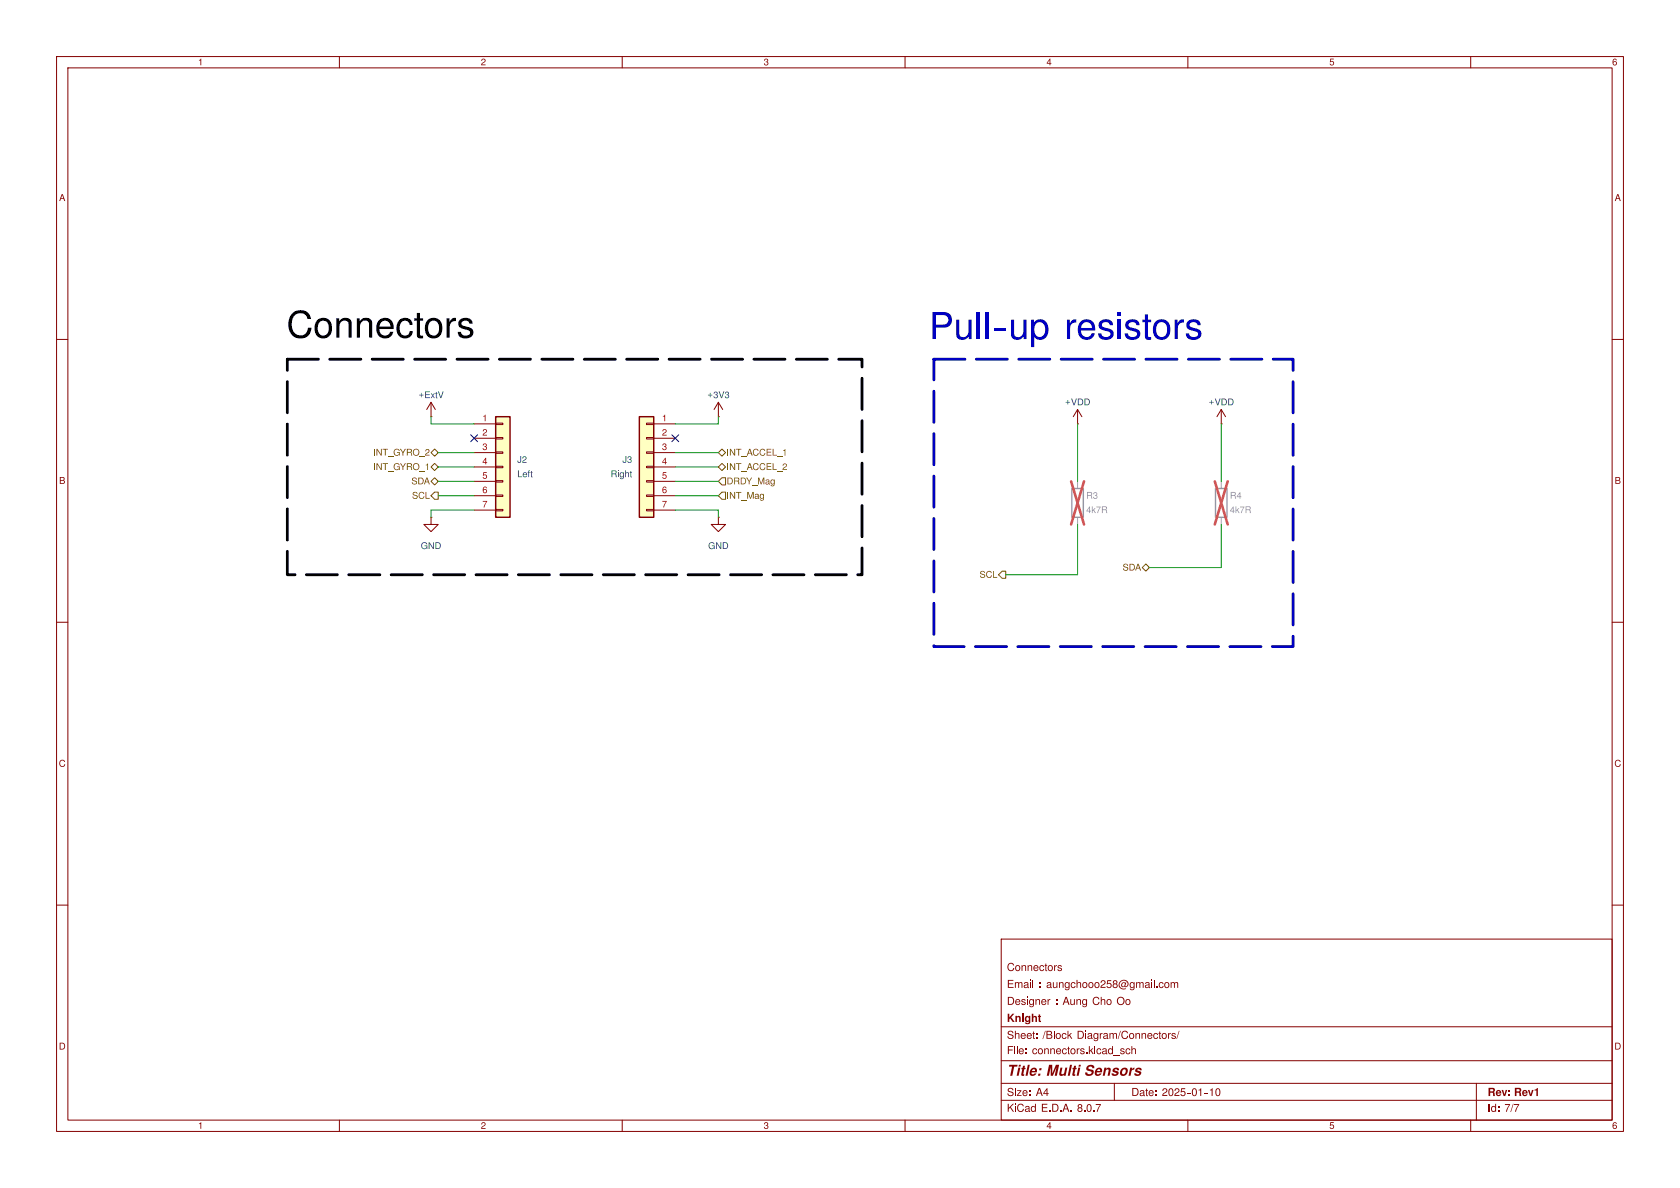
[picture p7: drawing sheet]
(kicad_sch
 (version 20231120)
 (generator "eeschema")
 (generator_version "8.0")
 (paper "A4")
 (title_block
  (title "Multi Sensors")
  (date "2025-01-10")
  (rev "Rev1")
  (company "Knight")
  (comment 1 "Designer : Aung Cho Oo")
  (comment 2 "Email : aungchooo258@gmail.com")
  (comment 3 "Connectors"))
 (lib_symbols
  (symbol "Common:+3V3"
   (power)
   (pin_numbers hide)
   (pin_names
    (offset 0) hide) (exclude_from_sim no) (in_bom yes) (on_board yes)
   (property "Reference" "#PWR" (at 0 -3.81 0) (effects (font (size 1.27 1.27)) (hide yes)))
   (property "Value" "+3V3" (at 0 3.556 0) (effects (font (size 1.27 1.27))))
   (property "Footprint" "" (at 0 0 0) (effects (font (size 1.27 1.27)) (hide yes)))
   (property "Datasheet" "" (at 0 0 0) (effects (font (size 1.27 1.27)) (hide yes)))
   (property "Description" "Positive 3.3V" (at 0 0 0) (effects (font (size 1.27 1.27)) (hide yes)))
   (symbol "+3V3_0_1"
    (polyline (pts (xy -0.762 1.27) (xy 0 2.54)) (stroke (width 0) (type default)) (fill (type none)))
    (polyline (pts (xy 0 0) (xy 0 2.54)) (stroke (width 0) (type default)) (fill (type none)))
    (polyline (pts (xy 0 2.54) (xy 0.762 1.27)) (stroke (width 0) (type default)) (fill (type none))))
   (symbol "+3V3_1_1"
    (pin power_in line (at 0 0 90) (length 0) (name "~" (effects (font (size 1.27 1.27)))) (number "1" (effects (font (size 1.27 1.27)))))))
  (symbol "Common:+ExtV"
   (power)
   (pin_numbers hide)
   (pin_names
    (offset 0) hide) (exclude_from_sim no) (in_bom yes) (on_board yes)
   (property "Reference" "#PWR" (at 0 -3.81 0) (effects (font (size 1.27 1.27)) (hide yes)))
   (property "Value" "+ExtV" (at 0 3.556 0) (effects (font (size 1.27 1.27))))
   (property "Footprint" "" (at 0 0 0) (effects (font (size 1.27 1.27)) (hide yes)))
   (property "Datasheet" "" (at 0 0 0) (effects (font (size 1.27 1.27)) (hide yes)))
   (property "Description" "External power source" (at 0 0 0) (effects (font (size 1.27 1.27)) (hide yes)))
   (symbol "+ExtV_0_1"
    (polyline (pts (xy -0.762 1.27) (xy 0 2.54)) (stroke (width 0) (type default)) (fill (type none)))
    (polyline (pts (xy 0 0) (xy 0 2.54)) (stroke (width 0) (type default)) (fill (type none)))
    (polyline (pts (xy 0 2.54) (xy 0.762 1.27)) (stroke (width 0) (type default)) (fill (type none))))
   (symbol "+ExtV_1_1"
    (pin power_in line (at 0 0 90) (length 0) (name "~" (effects (font (size 1.27 1.27)))) (number "1" (effects (font (size 1.27 1.27)))))))
  (symbol "Common:+VDD"
   (power)
   (pin_numbers hide)
   (pin_names
    (offset 0) hide) (exclude_from_sim no) (in_bom yes) (on_board yes)
   (property "Reference" "#PWR" (at 0 -3.81 0) (effects (font (size 1.27 1.27)) (hide yes)))
   (property "Value" "+VDD" (at 0 3.556 0) (effects (font (size 1.27 1.27))))
   (property "Footprint" "" (at 0 0 0) (effects (font (size 1.27 1.27)) (hide yes)))
   (property "Datasheet" "" (at 0 0 0) (effects (font (size 1.27 1.27)) (hide yes)))
   (property "Description" "Power symbol creates a global label with name \"VDD\"" (at 0 0 0) (effects (font (size 1.27 1.27)) (hide yes)))
   (symbol "+VDD_0_1"
    (polyline (pts (xy -0.762 1.27) (xy 0 2.54)) (stroke (width 0) (type default)) (fill (type none)))
    (polyline (pts (xy 0 0) (xy 0 2.54)) (stroke (width 0) (type default)) (fill (type none)))
    (polyline (pts (xy 0 2.54) (xy 0.762 1.27)) (stroke (width 0) (type default)) (fill (type none))))
   (symbol "+VDD_1_1"
    (pin power_in line (at 0 0 90) (length 0) (name "~" (effects (font (size 1.27 1.27)))) (number "1" (effects (font (size 1.27 1.27)))))))
  (symbol "Connector_Generic:Conn_01x07"
   (pin_names
    (offset 1.016) hide) (exclude_from_sim no) (in_bom yes) (on_board yes)
   (property "Reference" "J" (at 0 10.16 0) (effects (font (size 1.27 1.27))))
   (property "Value" "Conn_01x07" (at 0 -10.16 0) (effects (font (size 1.27 1.27))))
   (property "Footprint" "" (at 0 0 0) (effects (font (size 1.27 1.27)) (hide yes)))
   (property "Datasheet" "~" (at 0 0 0) (effects (font (size 1.27 1.27)) (hide yes)))
   (property "Description" "Generic connector, single row, 01x07, script generated (kicad-library-utils/schlib/autogen/connector/)" (at 0 0 0) (effects (font (size 1.27 1.27)) (hide yes)))
   (symbol "Conn_01x07_1_1"
    (rectangle (start -1.27 -7.493) (end 0 -7.747) (stroke (width 0.1524) (type default)) (fill (type none)))
    (rectangle (start -1.27 -4.953) (end 0 -5.207) (stroke (width 0.1524) (type default)) (fill (type none)))
    (rectangle (start -1.27 -2.413) (end 0 -2.667) (stroke (width 0.1524) (type default)) (fill (type none)))
    (rectangle (start -1.27 0.127) (end 0 -0.127) (stroke (width 0.1524) (type default)) (fill (type none)))
    (rectangle (start -1.27 2.667) (end 0 2.413) (stroke (width 0.1524) (type default)) (fill (type none)))
    (rectangle (start -1.27 5.207) (end 0 4.953) (stroke (width 0.1524) (type default)) (fill (type none)))
    (rectangle (start -1.27 7.747) (end 0 7.493) (stroke (width 0.1524) (type default)) (fill (type none)))
    (rectangle (start -1.27 8.89) (end 1.27 -8.89) (stroke (width 0.254) (type default)) (fill (type background)))
    (pin passive line (at -5.08 7.62 0) (length 3.81) (name "Pin_1" (effects (font (size 1.27 1.27)))) (number "1" (effects (font (size 1.27 1.27)))))
    (pin passive line (at -5.08 5.08 0) (length 3.81) (name "Pin_2" (effects (font (size 1.27 1.27)))) (number "2" (effects (font (size 1.27 1.27)))))
    (pin passive line (at -5.08 2.54 0) (length 3.81) (name "Pin_3" (effects (font (size 1.27 1.27)))) (number "3" (effects (font (size 1.27 1.27)))))
    (pin passive line (at -5.08 0 0) (length 3.81) (name "Pin_4" (effects (font (size 1.27 1.27)))) (number "4" (effects (font (size 1.27 1.27)))))
    (pin passive line (at -5.08 -2.54 0) (length 3.81) (name "Pin_5" (effects (font (size 1.27 1.27)))) (number "5" (effects (font (size 1.27 1.27)))))
    (pin passive line (at -5.08 -5.08 0) (length 3.81) (name "Pin_6" (effects (font (size 1.27 1.27)))) (number "6" (effects (font (size 1.27 1.27)))))
    (pin passive line (at -5.08 -7.62 0) (length 3.81) (name "Pin_7" (effects (font (size 1.27 1.27)))) (number "7" (effects (font (size 1.27 1.27)))))))
  (symbol "Device:R"
   (pin_numbers hide)
   (pin_names
    (offset 0)) (exclude_from_sim no) (in_bom yes) (on_board yes)
   (property "Reference" "R" (at 2.032 0 90) (effects (font (size 1.27 1.27))))
   (property "Value" "R" (at 0 0 90) (effects (font (size 1.27 1.27))))
   (property "Footprint" "" (at -1.778 0 90) (effects (font (size 1.27 1.27)) (hide yes)))
   (property "Datasheet" "~" (at 0 0 0) (effects (font (size 1.27 1.27)) (hide yes)))
   (property "Description" "Resistor" (at 0 0 0) (effects (font (size 1.27 1.27)) (hide yes)))
   (symbol "R_0_1"
    (rectangle (start -1.016 -2.54) (end 1.016 2.54) (stroke (width 0.254) (type default)) (fill (type none))))
   (symbol "R_1_1"
    (pin passive line (at 0 3.81 270) (length 1.27) (name "~" (effects (font (size 1.27 1.27)))) (number "1" (effects (font (size 1.27 1.27)))))
    (pin passive line (at 0 -3.81 90) (length 1.27) (name "~" (effects (font (size 1.27 1.27)))) (number "2" (effects (font (size 1.27 1.27)))))))
  (symbol "power:GND"
   (power)
   (pin_numbers hide)
   (pin_names
    (offset 0) hide) (exclude_from_sim no) (in_bom yes) (on_board yes)
   (property "Reference" "#PWR" (at 0 -6.35 0) (effects (font (size 1.27 1.27)) (hide yes)))
   (property "Value" "GND" (at 0 -3.81 0) (effects (font (size 1.27 1.27))))
   (property "Footprint" "" (at 0 0 0) (effects (font (size 1.27 1.27)) (hide yes)))
   (property "Datasheet" "" (at 0 0 0) (effects (font (size 1.27 1.27)) (hide yes)))
   (property "Description" "Power symbol creates a global label with name \"GND\" , ground" (at 0 0 0) (effects (font (size 1.27 1.27)) (hide yes)))
   (symbol "GND_0_1"
    (polyline (pts (xy 0 0) (xy 0 -1.27) (xy 1.27 -1.27) (xy 0 -2.54) (xy -1.27 -1.27) (xy 0 -1.27)) (stroke (width 0) (type default)) (fill (type none))))
   (symbol "GND_1_1"
    (pin power_in line (at 0 0 270) (length 0) (name "~" (effects (font (size 1.27 1.27)))) (number "1" (effects (font (size 1.27 1.27))))))))
 (no_connect
  (at 119.38 77.47))
 (no_connect
  (at 83.82 77.47))
 (wire
  (pts (xy 119.38 90.17) (xy 127 90.17))
  (stroke (width 0) (type default)))
 (wire
  (pts (xy 127 74.93) (xy 119.38 74.93))
  (stroke (width 0) (type default)))
 (wire
  (pts (xy 203.2 100.33) (xy 215.9 100.33))
  (stroke (width 0) (type default)))
 (wire
  (pts (xy 215.9 100.33) (xy 215.9 92.71))
  (stroke (width 0) (type default)))
 (wire
  (pts (xy 77.47 85.09) (xy 83.82 85.09))
  (stroke (width 0) (type default)))
 (wire
  (pts (xy 190.5 74.93) (xy 190.5 85.09))
  (stroke (width 0) (type default)))
 (wire
  (pts (xy 76.2 91.44) (xy 76.2 90.17))
  (stroke (width 0) (type default)))
 (wire
  (pts (xy 119.38 85.09) (xy 127 85.09))
  (stroke (width 0) (type default)))
 (wire
  (pts (xy 119.38 82.55) (xy 127 82.55))
  (stroke (width 0) (type default)))
 (wire
  (pts (xy 76.2 74.93) (xy 83.82 74.93))
  (stroke (width 0) (type default)))
 (wire
  (pts (xy 77.47 82.55) (xy 83.82 82.55))
  (stroke (width 0) (type default)))
 (wire
  (pts (xy 215.9 74.93) (xy 215.9 85.09))
  (stroke (width 0) (type default)))
 (wire
  (pts (xy 127 73.66) (xy 127 74.93))
  (stroke (width 0) (type default)))
 (wire
  (pts (xy 127 90.17) (xy 127 91.44))
  (stroke (width 0) (type default)))
 (wire
  (pts (xy 190.5 101.6) (xy 190.5 92.71))
  (stroke (width 0) (type default)))
 (wire
  (pts (xy 76.2 73.66) (xy 76.2 74.93))
  (stroke (width 0) (type default)))
 (wire
  (pts (xy 119.38 80.01) (xy 127 80.01))
  (stroke (width 0) (type default)))
 (wire
  (pts (xy 76.2 90.17) (xy 83.82 90.17))
  (stroke (width 0) (type default)))
 (wire
  (pts (xy 177.8 101.6) (xy 190.5 101.6))
  (stroke (width 0) (type default)))
 (wire
  (pts (xy 77.47 80.01) (xy 83.82 80.01))
  (stroke (width 0) (type default)))
 (wire
  (pts (xy 119.38 87.63) (xy 127 87.63))
  (stroke (width 0) (type default)))
 (wire
  (pts (xy 77.47 87.63) (xy 83.82 87.63))
  (stroke (width 0) (type default)))
 (rectangle
  (start 165.1 63.5)
  (end 228.6 114.3)
  (stroke (width 0.5) (type dash) (color 0 0 194 1))
  (fill (type none)))
 (rectangle
  (start 50.8 63.5)
  (end 152.4 101.6)
  (stroke (width 0.5) (type dash))
  (fill (type none)))
 (text "Connectors"
  (exclude_from_sim no)
  (at 67.31 58.928 0)
  (effects (font
    (face "Nachlieli CLM") (size 5.08 5.08))))
 (text "Pull-up resistors"
  (exclude_from_sim no)
  (at 188.468 59.182 0)
  (effects (font
    (face "Nachlieli CLM") (size 5.08 5.08) (color 0 0 194 1))))
 (hierarchical_label "INT_GYRO_1"
  (shape bidirectional)
  (at 77.47 82.55 180)
  (fields_autoplaced yes)
  (effects (font (size 1.27 1.27)) (justify right)))
 (hierarchical_label "SDA"
  (shape bidirectional)
  (at 77.47 85.09 180)
  (fields_autoplaced yes)
  (effects (font (size 1.27 1.27)) (justify right)))
 (hierarchical_label "SCL"
  (shape output)
  (at 177.8 101.6 180)
  (fields_autoplaced yes)
  (effects (font (size 1.27 1.27)) (justify right)))
 (hierarchical_label "SCL"
  (shape output)
  (at 77.47 87.63 180)
  (fields_autoplaced yes)
  (effects (font (size 1.27 1.27)) (justify right)))
 (hierarchical_label "SDA"
  (shape bidirectional)
  (at 203.2 100.33 180)
  (fields_autoplaced yes)
  (effects (font (size 1.27 1.27)) (justify right)))
 (hierarchical_label "INT_ACCEL_2"
  (shape bidirectional)
  (at 127 82.55 0)
  (fields_autoplaced yes)
  (effects (font (size 1.27 1.27)) (justify left)))
 (hierarchical_label "DRDY_Mag"
  (shape input)
  (at 127 85.09 0)
  (fields_autoplaced yes)
  (effects (font (size 1.27 1.27)) (justify left)))
 (hierarchical_label "INT_GYRO_2"
  (shape bidirectional)
  (at 77.47 80.01 180)
  (fields_autoplaced yes)
  (effects (font (size 1.27 1.27)) (justify right)))
 (hierarchical_label "INT_Mag"
  (shape input)
  (at 127 87.63 0)
  (fields_autoplaced yes)
  (effects (font (size 1.27 1.27)) (justify left)))
 (hierarchical_label "INT_ACCEL_1"
  (shape bidirectional)
  (at 127 80.01 0)
  (fields_autoplaced yes)
  (effects (font (size 1.27 1.27)) (justify left)))
 (symbol
  (lib_id "Common:+VDD")
  (at 190.5 74.93 0)
  (unit 1)
  (exclude_from_sim no)
  (in_bom yes)
  (on_board yes)
  (dnp no)
  (property "Reference" "#PWR041" (at 190.5 78.74 0) (effects (font (size 1.27 1.27)) (hide yes)))
  (property "Value" "+VDD" (at 190.5 71.12 0) (effects (font (size 1.27 1.27))))
  (property "Footprint" "" (at 190.5 74.93 0) (effects (font (size 1.27 1.27)) (hide yes)))
  (property "Datasheet" "" (at 190.5 74.93 0) (effects (font (size 1.27 1.27)) (hide yes)))
  (property "Description" "Power symbol creates a global label with name \"VDD\"" (at 190.5 74.93 0) (effects (font (size 1.27 1.27)) (hide yes)))
  (pin "1"))
 (symbol
  (lib_id "Device:R")
  (at 215.9 88.9 0)
  (unit 1)
  (exclude_from_sim no)
  (in_bom yes)
  (on_board yes)
  (dnp yes)
  (property "Reference" "R4" (at 217.424 87.63 0) (effects (font (size 1.27 1.27)) (justify left)))
  (property "Value" "4k7R" (at 217.424 90.17 0) (effects (font (size 1.27 1.27)) (justify left)))
  (property "Footprint" "common:R_0402_1005Metric" (at 214.122 88.9 90) (effects (font (size 1.27 1.27)) (hide yes)))
  (property "Datasheet" "~" (at 215.9 88.9 0) (effects (font (size 1.27 1.27)) (hide yes)))
  (property "Description" "Resistor" (at 215.9 88.9 0) (effects (font (size 1.27 1.27)) (hide yes)))
  (pin "1")
  (pin "2"))
 (symbol
  (lib_id "Common:+ExtV")
  (at 76.2 73.66 0)
  (unit 1)
  (exclude_from_sim no)
  (in_bom yes)
  (on_board yes)
  (dnp no)
  (property "Reference" "#PWR037" (at 76.2 77.47 0) (effects (font (size 1.27 1.27)) (hide yes)))
  (property "Value" "+ExtV" (at 76.2 69.85 0) (effects (font (size 1.27 1.27))))
  (property "Footprint" "" (at 76.2 73.66 0) (effects (font (size 1.27 1.27)) (hide yes)))
  (property "Datasheet" "" (at 76.2 73.66 0) (effects (font (size 1.27 1.27)) (hide yes)))
  (property "Description" "External power source" (at 76.2 73.66 0) (effects (font (size 1.27 1.27)) (hide yes)))
  (pin "1"))
 (symbol
  (lib_id "Common:+3V3")
  (at 127 73.66 0)
  (unit 1)
  (exclude_from_sim no)
  (in_bom yes)
  (on_board yes)
  (dnp no)
  (property "Reference" "#PWR039" (at 127 77.47 0) (effects (font (size 1.27 1.27)) (hide yes)))
  (property "Value" "+3V3" (at 127 69.85 0) (effects (font (size 1.27 1.27))))
  (property "Footprint" "" (at 127 73.66 0) (effects (font (size 1.27 1.27)) (hide yes)))
  (property "Datasheet" "" (at 127 73.66 0) (effects (font (size 1.27 1.27)) (hide yes)))
  (property "Description" "Positive 3.3V" (at 127 73.66 0) (effects (font (size 1.27 1.27)) (hide yes)))
  (pin "1"))
 (symbol
  (lib_id "Common:+VDD")
  (at 215.9 74.93 0)
  (unit 1)
  (exclude_from_sim no)
  (in_bom yes)
  (on_board yes)
  (dnp no)
  (property "Reference" "#PWR042" (at 215.9 78.74 0) (effects (font (size 1.27 1.27)) (hide yes)))
  (property "Value" "+VDD" (at 215.9 71.12 0) (effects (font (size 1.27 1.27))))
  (property "Footprint" "" (at 215.9 74.93 0) (effects (font (size 1.27 1.27)) (hide yes)))
  (property "Datasheet" "" (at 215.9 74.93 0) (effects (font (size 1.27 1.27)) (hide yes)))
  (property "Description" "Power symbol creates a global label with name \"VDD\"" (at 215.9 74.93 0) (effects (font (size 1.27 1.27)) (hide yes)))
  (pin "1"))
 (symbol
  (lib_id "Connector_Generic:Conn_01x07")
  (at 114.3 82.55 0)
  (mirror y)
  (unit 1)
  (exclude_from_sim no)
  (in_bom yes)
  (on_board yes)
  (dnp no)
  (property "Reference" "J3" (at 111.76 81.28 0) (effects (font (size 1.27 1.27)) (justify left)))
  (property "Value" "Right" (at 111.76 83.82 0) (effects (font (size 1.27 1.27)) (justify left)))
  (property "Footprint" "Connector_PinHeader_2.54mm:PinHeader_1x07_P2.54mm_Vertical" (at 114.3 82.55 0) (effects (font (size 1.27 1.27)) (hide yes)))
  (property "Datasheet" "~" (at 114.3 82.55 0) (effects (font (size 1.27 1.27)) (hide yes)))
  (property "Description" "Generic connector, single row, 01x07, script generated (kicad-library-utils/schlib/autogen/connector/)" (at 114.3 82.55 0) (effects (font (size 1.27 1.27)) (hide yes)))
  (pin "5")
  (pin "3")
  (pin "6")
  (pin "7")
  (pin "1")
  (pin "4")
  (pin "2"))
 (symbol
  (lib_id "Connector_Generic:Conn_01x07")
  (at 88.9 82.55 0)
  (unit 1)
  (exclude_from_sim no)
  (in_bom yes)
  (on_board yes)
  (dnp no)
  (fields_autoplaced yes)
  (property "Reference" "J2" (at 91.44 81.28 0) (effects (font (size 1.27 1.27)) (justify left)))
  (property "Value" "Left" (at 91.44 83.82 0) (effects (font (size 1.27 1.27)) (justify left)))
  (property "Footprint" "Connector_PinHeader_2.54mm:PinHeader_1x07_P2.54mm_Vertical" (at 88.9 82.55 0) (effects (font (size 1.27 1.27)) (hide yes)))
  (property "Datasheet" "~" (at 88.9 82.55 0) (effects (font (size 1.27 1.27)) (hide yes)))
  (property "Description" "Generic connector, single row, 01x07, script generated (kicad-library-utils/schlib/autogen/connector/)" (at 88.9 82.55 0) (effects (font (size 1.27 1.27)) (hide yes)))
  (pin "5")
  (pin "3")
  (pin "6")
  (pin "7")
  (pin "1")
  (pin "4")
  (pin "2"))
 (symbol
  (lib_id "power:GND")
  (at 127 91.44 0)
  (unit 1)
  (exclude_from_sim no)
  (in_bom yes)
  (on_board yes)
  (dnp no)
  (fields_autoplaced yes)
  (property "Reference" "#PWR040" (at 127 97.79 0) (effects (font (size 1.27 1.27)) (hide yes)))
  (property "Value" "GND" (at 127 96.52 0) (effects (font (size 1.27 1.27))))
  (property "Footprint" "" (at 127 91.44 0) (effects (font (size 1.27 1.27)) (hide yes)))
  (property "Datasheet" "" (at 127 91.44 0) (effects (font (size 1.27 1.27)) (hide yes)))
  (property "Description" "Power symbol creates a global label with name \"GND\" , ground" (at 127 91.44 0) (effects (font (size 1.27 1.27)) (hide yes)))
  (pin "1"))
 (symbol
  (lib_id "power:GND")
  (at 76.2 91.44 0)
  (unit 1)
  (exclude_from_sim no)
  (in_bom yes)
  (on_board yes)
  (dnp no)
  (fields_autoplaced yes)
  (property "Reference" "#PWR038" (at 76.2 97.79 0) (effects (font (size 1.27 1.27)) (hide yes)))
  (property "Value" "GND" (at 76.2 96.52 0) (effects (font (size 1.27 1.27))))
  (property "Footprint" "" (at 76.2 91.44 0) (effects (font (size 1.27 1.27)) (hide yes)))
  (property "Datasheet" "" (at 76.2 91.44 0) (effects (font (size 1.27 1.27)) (hide yes)))
  (property "Description" "Power symbol creates a global label with name \"GND\" , ground" (at 76.2 91.44 0) (effects (font (size 1.27 1.27)) (hide yes)))
  (pin "1"))
 (symbol
  (lib_id "Device:R")
  (at 190.5 88.9 0)
  (unit 1)
  (exclude_from_sim no)
  (in_bom yes)
  (on_board yes)
  (dnp yes)
  (property "Reference" "R3" (at 192.024 87.63 0) (effects (font (size 1.27 1.27)) (justify left)))
  (property "Value" "4k7R" (at 192.024 90.17 0) (effects (font (size 1.27 1.27)) (justify left)))
  (property "Footprint" "common:R_0402_1005Metric" (at 188.722 88.9 90) (effects (font (size 1.27 1.27)) (hide yes)))
  (property "Datasheet" "~" (at 190.5 88.9 0) (effects (font (size 1.27 1.27)) (hide yes)))
  (property "Description" "Resistor" (at 190.5 88.9 0) (effects (font (size 1.27 1.27)) (hide yes)))
  (pin "1")
  (pin "2")))
